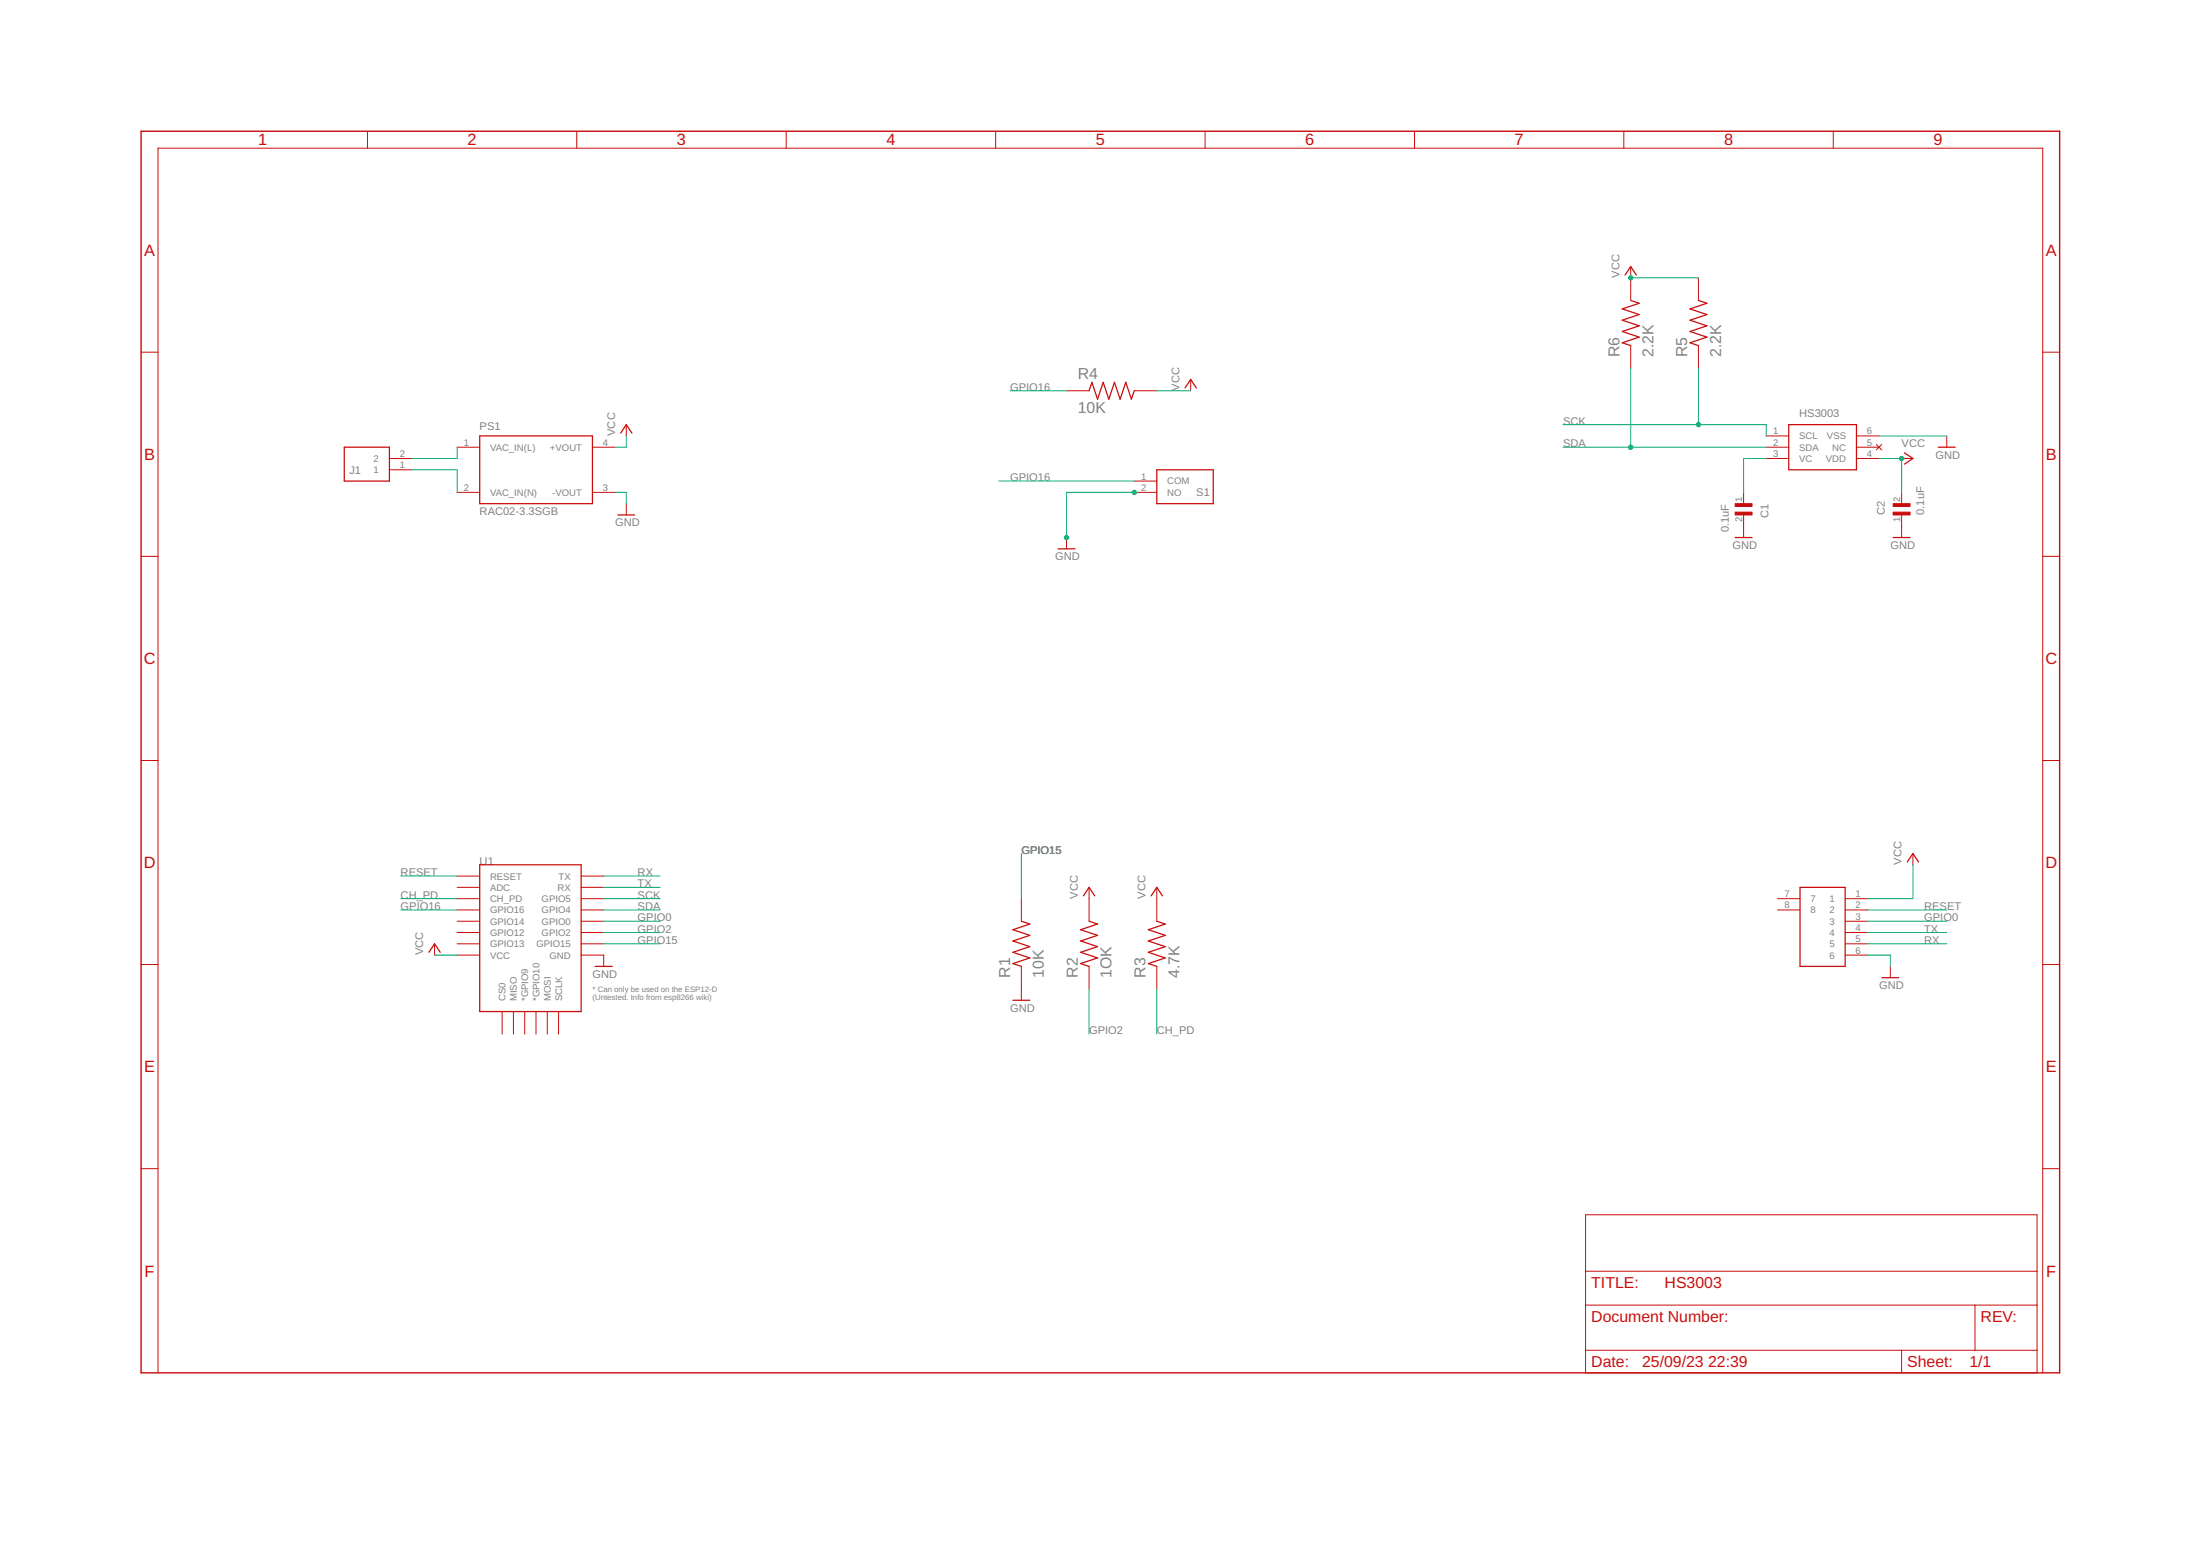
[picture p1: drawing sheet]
<?xml version="1.0" encoding="utf-8"?>
<!DOCTYPE eagle SYSTEM "eagle.dtd">
<eagle version="9.6.2">
<drawing>
<settings>
<setting alwaysvectorfont="no"/>
<setting verticaltext="up"/>
</settings>
<grid distance="0.1" unitdist="inch" unit="inch" style="lines" multiple="1" display="no" altdistance="0.01" altunitdist="inch" altunit="inch"/>
<schematic xreflabel="%F%N/%S.%C%R" xrefpart="/%S.%C%R">
<libraries>
<library name="RAC02-3.3SGB">
<symbols>
<symbol name="RAC02-3.3SGB" library_locally_modified="yes">
<text x="-12.7" y="8.89" size="1.778" layer="95">&gt;NAME</text>
<text x="-12.7" y="-10.16" size="1.778" layer="96">&gt;VALUE</text>
<wire x1="-12.7" y1="7.62" x2="-12.7" y2="-7.62" width="0.254" layer="94"/>
<wire x1="-12.7" y1="-7.62" x2="12.7" y2="-7.62" width="0.254" layer="94"/>
<wire x1="12.7" y1="-7.62" x2="12.7" y2="7.62" width="0.254" layer="94"/>
<wire x1="12.7" y1="7.62" x2="-12.7" y2="7.62" width="0.254" layer="94"/>
<pin name="VAC_IN(L)" x="-17.78" y="5.08" length="middle" direction="in"/>
<pin name="VAC_IN(N)" x="-17.78" y="-5.08" length="middle" direction="in"/>
<pin name="+VOUT" x="17.78" y="5.08" length="middle" direction="out" rot="R180"/>
<pin name="-VOUT" x="17.78" y="-5.08" length="middle" direction="out" rot="R180"/>
</symbol>
</symbols>
<devicesets>
<deviceset name="RAC02-3.3SGB" locally_modified="yes" prefix="PS" library_locally_modified="yes">
<gates>
<gate name="G$1" symbol="RAC02-3.3SGB" x="0" y="0"/>
</gates>
<devices>
<device name="" package="CONV_RAC02-3.3SGB">
<connects>
<connect gate="G$1" pin="+VOUT" pad="4"/>
<connect gate="G$1" pin="-VOUT" pad="3"/>
<connect gate="G$1" pin="VAC_IN(L)" pad="1"/>
<connect gate="G$1" pin="VAC_IN(N)" pad="2"/>
</connects>
<package3dinstances>
<package3dinstance package3d_urn="urn:adsk.eagle:package:29069091/2"/>
</package3dinstances>
<technologies>
<technology name="">
<attribute name="AVAILABILITY" value=""/>
<attribute name="DESCRIPTION" value=" 2W AC/DC-Converter 'POWERLINE' 3kV reg "/>
<attribute name="MF" value="Recom Power"/>
<attribute name="MP" value="RAC02-3.3SGB"/>
<attribute name="PACKAGE" value="DIP-4 Recom Power"/>
<attribute name="PRICE" value="None"/>
</technology>
</technologies>
</device>
</devices>
</deviceset>
</devicesets>
</library>
<library name="TB006-508-02BE">
<symbols>
<symbol name="TB006-508-02BE" library_locally_modified="yes">
<wire x1="5.08" y1="2.54" x2="15.24" y2="2.54" width="0.254" layer="94"/>
<wire x1="15.24" y1="-5.08" x2="15.24" y2="2.54" width="0.254" layer="94"/>
<wire x1="15.24" y1="-5.08" x2="5.08" y2="-5.08" width="0.254" layer="94"/>
<wire x1="5.08" y1="2.54" x2="5.08" y2="-5.08" width="0.254" layer="94"/>
<text x="16.51" y="7.62" size="1.778" layer="95" align="center-left">&gt;NAME</text>
<text x="16.51" y="5.08" size="1.778" layer="96" align="center-left">&gt;VALUE</text>
<pin name="1" x="0" y="0" length="middle"/>
<pin name="2" x="0" y="-2.54" length="middle"/>
</symbol>
</symbols>
<devicesets>
<deviceset name="TB006-508-02BE" locally_modified="yes" prefix="J" library_locally_modified="yes">
<gates>
<gate name="G$1" symbol="TB006-508-02BE" x="0" y="0"/>
</gates>
<devices>
<device name="" package="TB00650802BE">
<connects>
<connect gate="G$1" pin="1" pad="1"/>
<connect gate="G$1" pin="2" pad="2"/>
</connects>
<package3dinstances>
<package3dinstance package3d_urn="urn:adsk.eagle:package:29069112/3"/>
</package3dinstances>
<technologies>
<technology name="">
<attribute name="DESCRIPTION" value="Fixed Terminal Blocks screw type, 5.08 , horizontal, 2 poles, CUI Blue, slotted screw, PCB mount" constant="no"/>
<attribute name="HEIGHT" value="10.4mm" constant="no"/>
<attribute name="MANUFACTURER_NAME" value="CUI Inc." constant="no"/>
<attribute name="MANUFACTURER_PART_NUMBER" value="TB006-508-02BE" constant="no"/>
<attribute name="MOUSER_PART_NUMBER" value="490-TB006-508-02BE" constant="no"/>
<attribute name="MOUSER_PRICE-STOCK" value="https://www.mouser.co.uk/ProductDetail/CUI-Devices/TB006-508-02BE?qs=vLWxofP3U2wEdOVV%2FaT04w%3D%3D" constant="no"/>
</technology>
</technologies>
</device>
</devices>
</deviceset>
</devicesets>
</library>
<library name="PTS636_SP50_SMTR_LFS">
<symbols>
<symbol name="PTS636_SP50_SMTR_LFS">
<wire x1="5.08" y1="2.54" x2="17.78" y2="2.54" width="0.254" layer="94"/>
<wire x1="17.78" y1="-5.08" x2="17.78" y2="2.54" width="0.254" layer="94"/>
<wire x1="17.78" y1="-5.08" x2="5.08" y2="-5.08" width="0.254" layer="94"/>
<wire x1="5.08" y1="2.54" x2="5.08" y2="-5.08" width="0.254" layer="94"/>
<text x="19.05" y="7.62" size="1.778" layer="95" align="center-left">&gt;NAME</text>
<text x="19.05" y="5.08" size="1.778" layer="96" align="center-left">&gt;VALUE</text>
<pin name="COM" x="0" y="0" length="middle"/>
<pin name="NO" x="0" y="-2.54" length="middle"/>
</symbol>
</symbols>
<devicesets>
<deviceset name="PTS636_SP50_SMTR_LFS" prefix="S">
<gates>
<gate name="G$1" symbol="PTS636_SP50_SMTR_LFS" x="0" y="0"/>
</gates>
<devices>
<device name="" package="PTS636SP50SMTRLFS">
<connects>
<connect gate="G$1" pin="COM" pad="1"/>
<connect gate="G$1" pin="NO" pad="2"/>
</connects>
<technologies>
<technology name="">
<attribute name="DESCRIPTION" value="Tactile Switches Tact 50mA 12VDC, 6.0x3.5, 5.0mm H, 320gf, G leads, No ground pin, Black Actuator" constant="no"/>
<attribute name="HEIGHT" value="5.2mm" constant="no"/>
<attribute name="MANUFACTURER_NAME" value="C &amp; K COMPONENTS" constant="no"/>
<attribute name="MANUFACTURER_PART_NUMBER" value="PTS636 SP50 SMTR LFS" constant="no"/>
<attribute name="MOUSER_PART_NUMBER" value="611-PTS636SP50SMTRLF" constant="no"/>
<attribute name="MOUSER_PRICE-STOCK" value="https://www.mouser.co.uk/ProductDetail/CK/PTS636-SP50-SMTR-LFS/?qs=vLWxofP3U2yQrwr1QnrRJw%3D%3D" constant="no"/>
</technology>
</technologies>
</device>
</devices>
</deviceset>
</devicesets>
</library>
<library name="esp8266modules">
<symbols>
<symbol name="ESP12E" library_locally_modified="yes">
<wire x1="-12.7" y1="10.16" x2="-12.7" y2="-22.86" width="0.254" layer="94"/>
<wire x1="-12.7" y1="-22.86" x2="10.16" y2="-22.86" width="0.254" layer="94"/>
<wire x1="10.16" y1="-22.86" x2="10.16" y2="10.16" width="0.254" layer="94"/>
<wire x1="10.16" y1="10.16" x2="-12.7" y2="10.16" width="0.254" layer="94"/>
<pin name="RESET" x="-17.78" y="7.62" visible="pin" length="middle"/>
<pin name="ADC" x="-17.78" y="5.08" visible="pin" length="middle"/>
<pin name="CH_PD" x="-17.78" y="2.54" visible="pin" length="middle"/>
<pin name="GPIO16" x="-17.78" y="0" visible="pin" length="middle"/>
<pin name="GPIO14" x="-17.78" y="-2.54" visible="pin" length="middle"/>
<pin name="GPIO12" x="-17.78" y="-5.08" visible="pin" length="middle"/>
<pin name="GPIO13" x="-17.78" y="-7.62" visible="pin" length="middle"/>
<pin name="VCC" x="-17.78" y="-10.16" visible="pin" length="middle"/>
<pin name="GND" x="15.24" y="-10.16" visible="pin" length="middle" rot="R180"/>
<pin name="GPIO15" x="15.24" y="-7.62" visible="pin" length="middle" rot="R180"/>
<pin name="GPIO2" x="15.24" y="-5.08" visible="pin" length="middle" rot="R180"/>
<pin name="GPIO0" x="15.24" y="-2.54" visible="pin" length="middle" rot="R180"/>
<pin name="GPIO4" x="15.24" y="0" visible="pin" length="middle" rot="R180"/>
<pin name="GPIO5" x="15.24" y="2.54" visible="pin" length="middle" rot="R180"/>
<pin name="RX" x="15.24" y="5.08" visible="pin" length="middle" rot="R180"/>
<pin name="TX" x="15.24" y="7.62" visible="pin" length="middle" rot="R180"/>
<pin name="CS0" x="-7.62" y="-27.94" visible="pin" length="middle" rot="R90"/>
<pin name="MISO" x="-5.08" y="-27.94" visible="pin" length="middle" rot="R90"/>
<pin name="*GPIO9" x="-2.54" y="-27.94" visible="pin" length="middle" rot="R90"/>
<pin name="*GPIO10" x="0" y="-27.94" visible="pin" length="middle" rot="R90"/>
<pin name="MOSI" x="2.54" y="-27.94" visible="pin" length="middle" rot="R90"/>
<pin name="SCLK" x="5.08" y="-27.94" visible="pin" length="middle" rot="R90"/>
<text x="-12.7" y="10.16" size="1.778" layer="95">&gt;Name</text>
<text x="7.62" y="-25.4" size="1.778" layer="96">&gt;Value</text>
<text x="12.7" y="-20.32" size="1.27" layer="97">* Can only be used on the ESP12-D
(Untested. Info from esp8266 wiki)</text>
</symbol>
</symbols>
<devicesets>
<deviceset name="ESP12E" locally_modified="yes" prefix="U" uservalue="yes" library_locally_modified="yes">
<gates>
<gate name="G$1" symbol="ESP12E" x="0" y="0"/>
</gates>
<devices>
<device name="SMD" package="ESP12E-SMD">
<connects>
<connect gate="G$1" pin="*GPIO10" pad="GPIO10"/>
<connect gate="G$1" pin="*GPIO9" pad="GPIO9"/>
<connect gate="G$1" pin="ADC" pad="ADC"/>
<connect gate="G$1" pin="CH_PD" pad="CH_PD"/>
<connect gate="G$1" pin="CS0" pad="CS0"/>
<connect gate="G$1" pin="GND" pad="GND"/>
<connect gate="G$1" pin="GPIO0" pad="GPIO0"/>
<connect gate="G$1" pin="GPIO12" pad="GPIO12"/>
<connect gate="G$1" pin="GPIO13" pad="GPIO13"/>
<connect gate="G$1" pin="GPIO14" pad="GPIO14"/>
<connect gate="G$1" pin="GPIO15" pad="GPIO15"/>
<connect gate="G$1" pin="GPIO16" pad="GPIO16"/>
<connect gate="G$1" pin="GPIO2" pad="GPIO2"/>
<connect gate="G$1" pin="GPIO4" pad="GPIO4"/>
<connect gate="G$1" pin="GPIO5" pad="GPIO5"/>
<connect gate="G$1" pin="MISO" pad="MISO"/>
<connect gate="G$1" pin="MOSI" pad="MOSI"/>
<connect gate="G$1" pin="RESET" pad="RESET"/>
<connect gate="G$1" pin="RX" pad="RXD0"/>
<connect gate="G$1" pin="SCLK" pad="SCLK"/>
<connect gate="G$1" pin="TX" pad="TXD0"/>
<connect gate="G$1" pin="VCC" pad="VCC"/>
</connects>
<package3dinstances>
<package3dinstance package3d_urn="urn:adsk.eagle:package:29069041/3"/>
</package3dinstances>
<technologies>
<technology name=""/>
</technologies>
</device>
</devices>
</deviceset>
</devicesets>
</library>
<library name="supply1">
<symbols>
<symbol name="VCC">
<wire x1="1.27" y1="-1.905" x2="0" y2="0" width="0.254" layer="94"/>
<wire x1="0" y1="0" x2="-1.27" y2="-1.905" width="0.254" layer="94"/>
<text x="-2.54" y="-2.54" size="1.778" layer="96" rot="R90">&gt;VALUE</text>
<pin name="VCC" x="0" y="-2.54" visible="off" length="short" direction="sup" rot="R90"/>
</symbol>
<symbol name="GND">
<wire x1="-1.905" y1="0" x2="1.905" y2="0" width="0.254" layer="94"/>
<text x="-2.54" y="-2.54" size="1.778" layer="96">&gt;VALUE</text>
<pin name="GND" x="0" y="2.54" visible="off" length="short" direction="sup" rot="R270"/>
</symbol>
</symbols>
<devicesets>
<deviceset name="VCC" prefix="P+">
<gates>
<gate name="VCC" symbol="VCC" x="0" y="0"/>
</gates>
<devices>
<device name="">
<technologies>
<technology name=""/>
</technologies>
</device>
</devices>
</deviceset>
<deviceset name="GND" prefix="GND">
<gates>
<gate name="1" symbol="GND" x="0" y="0"/>
</gates>
<devices>
<device name="">
<technologies>
<technology name=""/>
</technologies>
</device>
</devices>
</deviceset>
</devicesets>
</library>
<library name="frames">
<symbols>
<symbol name="FRAME_B_L">
<frame x1="0" y1="0" x2="431.8" y2="279.4" columns="9" rows="6" layer="94" border-bottom="no"/>
</symbol>
<symbol name="DOCFIELD">
<wire x1="0" y1="0" x2="71.12" y2="0" width="0.1016" layer="94"/>
<wire x1="101.6" y1="15.24" x2="87.63" y2="15.24" width="0.1016" layer="94"/>
<wire x1="0" y1="0" x2="0" y2="5.08" width="0.1016" layer="94"/>
<wire x1="0" y1="5.08" x2="71.12" y2="5.08" width="0.1016" layer="94"/>
<wire x1="0" y1="5.08" x2="0" y2="15.24" width="0.1016" layer="94"/>
<wire x1="101.6" y1="15.24" x2="101.6" y2="5.08" width="0.1016" layer="94"/>
<wire x1="71.12" y1="5.08" x2="71.12" y2="0" width="0.1016" layer="94"/>
<wire x1="71.12" y1="5.08" x2="87.63" y2="5.08" width="0.1016" layer="94"/>
<wire x1="71.12" y1="0" x2="101.6" y2="0" width="0.1016" layer="94"/>
<wire x1="87.63" y1="15.24" x2="87.63" y2="5.08" width="0.1016" layer="94"/>
<wire x1="87.63" y1="15.24" x2="0" y2="15.24" width="0.1016" layer="94"/>
<wire x1="87.63" y1="5.08" x2="101.6" y2="5.08" width="0.1016" layer="94"/>
<wire x1="101.6" y1="5.08" x2="101.6" y2="0" width="0.1016" layer="94"/>
<wire x1="0" y1="15.24" x2="0" y2="22.86" width="0.1016" layer="94"/>
<wire x1="101.6" y1="35.56" x2="0" y2="35.56" width="0.1016" layer="94"/>
<wire x1="101.6" y1="35.56" x2="101.6" y2="22.86" width="0.1016" layer="94"/>
<wire x1="0" y1="22.86" x2="101.6" y2="22.86" width="0.1016" layer="94"/>
<wire x1="0" y1="22.86" x2="0" y2="35.56" width="0.1016" layer="94"/>
<wire x1="101.6" y1="22.86" x2="101.6" y2="15.24" width="0.1016" layer="94"/>
<text x="1.27" y="1.27" size="2.54" layer="94">Date:</text>
<text x="12.7" y="1.27" size="2.54" layer="94">&gt;LAST_DATE_TIME</text>
<text x="72.39" y="1.27" size="2.54" layer="94">Sheet:</text>
<text x="86.36" y="1.27" size="2.54" layer="94">&gt;SHEET</text>
<text x="88.9" y="11.43" size="2.54" layer="94">REV:</text>
<text x="1.27" y="19.05" size="2.54" layer="94">TITLE:</text>
<text x="1.27" y="11.43" size="2.54" layer="94">Document Number:</text>
<text x="17.78" y="19.05" size="2.54" layer="94">&gt;DRAWING_NAME</text>
</symbol>
</symbols>
<devicesets>
<deviceset name="FRAME_B_L" prefix="FRAME" uservalue="yes">
<gates>
<gate name="G$1" symbol="FRAME_B_L" x="0" y="0" addlevel="always"/>
<gate name="G$2" symbol="DOCFIELD" x="325.12" y="0" addlevel="always"/>
</gates>
<devices>
<device name="">
<technologies>
<technology name=""/>
</technologies>
</device>
</devices>
</deviceset>
</devicesets>
</library>
<library name="RC0805FR-07330RL">
<symbols>
<symbol name="RC0805FR-07330RL" library_locally_modified="yes">
<wire x1="-5.08" y1="0" x2="-4.445" y2="1.905" width="0.254" layer="94"/>
<wire x1="-4.445" y1="1.905" x2="-3.175" y2="-1.905" width="0.254" layer="94"/>
<wire x1="-3.175" y1="-1.905" x2="-1.905" y2="1.905" width="0.254" layer="94"/>
<wire x1="-1.905" y1="1.905" x2="-0.635" y2="-1.905" width="0.254" layer="94"/>
<wire x1="-0.635" y1="-1.905" x2="0.635" y2="1.905" width="0.254" layer="94"/>
<wire x1="0.635" y1="1.905" x2="1.905" y2="-1.905" width="0.254" layer="94"/>
<wire x1="1.905" y1="-1.905" x2="3.175" y2="1.905" width="0.254" layer="94"/>
<wire x1="3.175" y1="1.905" x2="4.445" y2="-1.905" width="0.254" layer="94"/>
<wire x1="4.445" y1="-1.905" x2="5.08" y2="0" width="0.254" layer="94"/>
<text x="-7.624440625" y="2.54148125" size="2.54148125" layer="95">&gt;NAME</text>
<text x="-7.62996875" y="-5.086640625" size="2.54331875" layer="96">&gt;VALUE</text>
<pin name="1" x="-10.16" y="0" visible="off" length="middle" direction="pas"/>
<pin name="2" x="10.16" y="0" visible="off" length="middle" direction="pas" rot="R180"/>
</symbol>
</symbols>
<devicesets>
<deviceset name="RC0805FR-07330RL" locally_modified="yes" prefix="R" library_locally_modified="yes">
<gates>
<gate name="G$1" symbol="RC0805FR-07330RL" x="0" y="0"/>
</gates>
<devices>
<device name="" package="RESC2012X60N">
<connects>
<connect gate="G$1" pin="1" pad="1"/>
<connect gate="G$1" pin="2" pad="2"/>
</connects>
<package3dinstances>
<package3dinstance package3d_urn="urn:adsk.eagle:package:37164874/2"/>
</package3dinstances>
<technologies>
<technology name="">
<attribute name="AVAILABILITY" value="In Stock"/>
<attribute name="DESCRIPTION" value=" 330 Ohms ±1% 0.125W, 1/8W Chip Resistor 0805 (2012 Metric) Moisture Resistant Thick Film "/>
<attribute name="MF" value="Yageo"/>
<attribute name="MP" value="RC0805FR-07330RL"/>
<attribute name="PACKAGE" value="2012 Rohm Semiconductor"/>
<attribute name="PRICE" value="None"/>
<attribute name="PURCHASE-URL" value="https://pricing.snapeda.com/search/part/RC0805FR-07330RL/?ref=eda"/>
</technology>
</technologies>
</device>
</devices>
</deviceset>
</devicesets>
</library>
<library name="0805YC103J4T2A">
<symbols>
<symbol name="0805YC103J4T2A" library_locally_modified="yes">
<text x="0" y="3.81093125" size="1.77843125" layer="95">&gt;NAME</text>
<text x="0" y="-5.08848125" size="1.78096875" layer="96">&gt;VALUE</text>
<rectangle x1="0" y1="-1.906859375" x2="0.635" y2="1.905" layer="94"/>
<rectangle x1="1.90685" y1="-1.90685" x2="2.54" y2="1.905" layer="94"/>
<pin name="2" x="5.08" y="0" visible="pad" length="short" direction="pas" rot="R180"/>
<pin name="1" x="-2.54" y="0" visible="pad" length="short" direction="pas"/>
</symbol>
</symbols>
<devicesets>
<deviceset name="0805YC103J4T2A" locally_modified="yes" prefix="C" library_locally_modified="yes">
<gates>
<gate name="G$1" symbol="0805YC103J4T2A" x="0" y="0"/>
</gates>
<devices>
<device name="" package="CAPC2012X94N">
<connects>
<connect gate="G$1" pin="1" pad="1"/>
<connect gate="G$1" pin="2" pad="2"/>
</connects>
<package3dinstances>
<package3dinstance package3d_urn="urn:adsk.eagle:package:37164967/2"/>
</package3dinstances>
<technologies>
<technology name="">
<attribute name="AVAILABILITY" value="In Stock"/>
<attribute name="DESCRIPTION" value=" 10000 pF ±5% 16V Ceramic Capacitor X7R 0805 (2012 Metric) "/>
<attribute name="MF" value="AVX"/>
<attribute name="MP" value="0805YC103J4T2A"/>
<attribute name="PACKAGE" value="2012 AVX"/>
<attribute name="PRICE" value="None"/>
<attribute name="PURCHASE-URL" value="https://pricing.snapeda.com/search/part/0805YC103J4T2A/?ref=eda"/>
</technology>
</technologies>
</device>
</devices>
</deviceset>
</devicesets>
</library>
<library name="52852-0670">
<symbols>
<symbol name="52852-0670">
<wire x1="5.08" y1="2.54" x2="15.24" y2="2.54" width="0.254" layer="94"/>
<wire x1="15.24" y1="-15.24" x2="15.24" y2="2.54" width="0.254" layer="94"/>
<wire x1="15.24" y1="-15.24" x2="5.08" y2="-15.24" width="0.254" layer="94"/>
<wire x1="5.08" y1="2.54" x2="5.08" y2="-15.24" width="0.254" layer="94"/>
<text x="16.51" y="7.62" size="1.778" layer="95" align="center-left">&gt;NAME</text>
<text x="16.51" y="5.08" size="1.778" layer="96" align="center-left">&gt;VALUE</text>
<pin name="1" x="20.32" y="0" length="middle" rot="R180"/>
<pin name="2" x="20.32" y="-2.54" length="middle" rot="R180"/>
<pin name="3" x="20.32" y="-5.08" length="middle" rot="R180"/>
<pin name="4" x="20.32" y="-7.62" length="middle" rot="R180"/>
<pin name="5" x="20.32" y="-10.16" length="middle" rot="R180"/>
<pin name="6" x="20.32" y="-12.7" length="middle" rot="R180"/>
<pin name="7" x="0" y="0" length="middle"/>
<pin name="8" x="0" y="-2.54" length="middle"/>
</symbol>
</symbols>
<devicesets>
<deviceset name="52852-0670" prefix="J">
<gates>
<gate name="G$1" symbol="52852-0670" x="0" y="0"/>
</gates>
<devices>
<device name="" package="528520670">
<connects>
<connect gate="G$1" pin="1" pad="1"/>
<connect gate="G$1" pin="2" pad="2"/>
<connect gate="G$1" pin="3" pad="3"/>
<connect gate="G$1" pin="4" pad="4"/>
<connect gate="G$1" pin="5" pad="5"/>
<connect gate="G$1" pin="6" pad="6"/>
<connect gate="G$1" pin="7" pad="7"/>
<connect gate="G$1" pin="8" pad="8"/>
</connects>
<package3dinstances>
<package3dinstance package3d_urn="urn:adsk.eagle:package:39834977/2"/>
</package3dinstances>
<technologies>
<technology name="">
<attribute name="DESCRIPTION" value="FFC &amp; FPC Connectors 1.0 FFC Non ZIF SMT HsgAssy6CktEmbsTpPkg" constant="no"/>
<attribute name="HEIGHT" value="3mm" constant="no"/>
<attribute name="MANUFACTURER_NAME" value="Molex" constant="no"/>
<attribute name="MANUFACTURER_PART_NUMBER" value="52852-0670" constant="no"/>
<attribute name="MOUSER_PART_NUMBER" value="538-52852-0670" constant="no"/>
<attribute name="MOUSER_PRICE-STOCK" value="https://www.mouser.co.uk/ProductDetail/Molex/52852-0670?qs=%252BdbFUiYBkDZQc5IPgvIwgQ%3D%3D" constant="no"/>
</technology>
</technologies>
</device>
</devices>
</deviceset>
</devicesets>
</library>
<library name="HS3003">
<symbols>
<symbol name="HS3003">
<wire x1="5.08" y1="2.54" x2="20.32" y2="2.54" width="0.254" layer="94"/>
<wire x1="20.32" y1="-7.62" x2="20.32" y2="2.54" width="0.254" layer="94"/>
<wire x1="20.32" y1="-7.62" x2="5.08" y2="-7.62" width="0.254" layer="94"/>
<wire x1="5.08" y1="2.54" x2="5.08" y2="-7.62" width="0.254" layer="94"/>
<text x="21.59" y="7.62" size="1.778" layer="95" align="center-left">&gt;NAME</text>
<text x="21.59" y="5.08" size="1.778" layer="96" align="center-left">&gt;VALUE</text>
<pin name="SCL" x="25.4" y="-5.08" length="middle" rot="R180"/>
<pin name="SDA" x="25.4" y="-2.54" length="middle" rot="R180"/>
<pin name="VC" x="25.4" y="0" length="middle" rot="R180"/>
<pin name="VDD" x="0" y="0" length="middle"/>
<pin name="NC" x="0" y="-2.54" length="middle" direction="nc"/>
<pin name="VSS" x="0" y="-5.08" length="middle"/>
</symbol>
</symbols>
<devicesets>
<deviceset name="HS3003" prefix="IC">
<gates>
<gate name="G$1" symbol="HS3003" x="0" y="0"/>
</gates>
<devices>
<device name="" package="HS3004">
<connects>
<connect gate="G$1" pin="NC" pad="5"/>
<connect gate="G$1" pin="SCL" pad="1"/>
<connect gate="G$1" pin="SDA" pad="2"/>
<connect gate="G$1" pin="VC" pad="3"/>
<connect gate="G$1" pin="VDD" pad="4"/>
<connect gate="G$1" pin="VSS" pad="6"/>
</connects>
<package3dinstances>
<package3dinstance package3d_urn="urn:adsk.eagle:package:41704217/2"/>
</package3dinstances>
<technologies>
<technology name="">
<attribute name="DESCRIPTION" value="The HS3003 is a highly-accurate, fully-calibrated relative humidity and temperature sensor. The high accuracy, fast measurement response time, and long-term stability, along with the small package size, makes the HS3003 ideal for a wide number of applications from portable to harsh environments.An integrated calibration and temperature compensation logic provides fully corrected RH and T values via a standard ICoutput. The measured data is internally corrected and compensated for accurate operation over a" constant="no"/>
<attribute name="HEIGHT" value="0.9mm" constant="no"/>
<attribute name="MANUFACTURER_NAME" value="Renesas Electronics" constant="no"/>
<attribute name="MANUFACTURER_PART_NUMBER" value="HS3003" constant="no"/>
<attribute name="MOUSER_PART_NUMBER" value="972-HS3003" constant="no"/>
<attribute name="MOUSER_PRICE-STOCK" value="https://www.mouser.co.uk/ProductDetail/Renesas-Electronics/HS3003?qs=1mbolxNpo8dE0wHdd8IyGw%3D%3D" constant="no"/>
</technology>
</technologies>
</device>
</devices>
</deviceset>
</devicesets>
</library>
</libraries>
<attributes>
</attributes>
<variantdefs>
</variantdefs>
<classes>
<class number="0" name="default" width="0" drill="0">
</class>
</classes>
<parts>
<part name="PS1" library="RAC02-3.3SGB" deviceset="RAC02-3.3SGB" device="" package3d_urn="urn:adsk.eagle:package:29069091/2"/>
<part name="J1" library="TB006-508-02BE" deviceset="TB006-508-02BE" device="" package3d_urn="urn:adsk.eagle:package:29069112/3"/>
<part name="S1" library="PTS636_SP50_SMTR_LFS" deviceset="PTS636_SP50_SMTR_LFS" device=""/>
<part name="U1" library="esp8266modules" deviceset="ESP12E" device="SMD" package3d_urn="urn:adsk.eagle:package:29069041/3"/>
<part name="P+1" library="supply1" deviceset="VCC" device=""/>
<part name="GND1" library="supply1" deviceset="GND" device=""/>
<part name="GND3" library="supply1" deviceset="GND" device=""/>
<part name="FRAME1" library="frames" deviceset="FRAME_B_L" device=""/>
<part name="R1" library="RC0805FR-07330RL" deviceset="RC0805FR-07330RL" device="" package3d_urn="urn:adsk.eagle:package:37164874/2" value="10K"/>
<part name="R2" library="RC0805FR-07330RL" deviceset="RC0805FR-07330RL" device="" package3d_urn="urn:adsk.eagle:package:37164874/2" value="1OK"/>
<part name="R3" library="RC0805FR-07330RL" deviceset="RC0805FR-07330RL" device="" package3d_urn="urn:adsk.eagle:package:37164874/2" value="4.7K"/>
<part name="GND2" library="supply1" deviceset="GND" device=""/>
<part name="P+2" library="supply1" deviceset="VCC" device=""/>
<part name="GND4" library="supply1" deviceset="GND" device=""/>
<part name="P+3" library="supply1" deviceset="VCC" device=""/>
<part name="P+4" library="supply1" deviceset="VCC" device=""/>
<part name="C1" library="0805YC103J4T2A" deviceset="0805YC103J4T2A" device="" package3d_urn="urn:adsk.eagle:package:37164967/2" value="0.1uF"/>
<part name="GND6" library="supply1" deviceset="GND" device=""/>
<part name="R4" library="RC0805FR-07330RL" deviceset="RC0805FR-07330RL" device="" package3d_urn="urn:adsk.eagle:package:37164874/2" value="10K"/>
<part name="R5" library="RC0805FR-07330RL" deviceset="RC0805FR-07330RL" device="" package3d_urn="urn:adsk.eagle:package:37164874/2" value="2.2K"/>
<part name="R6" library="RC0805FR-07330RL" deviceset="RC0805FR-07330RL" device="" package3d_urn="urn:adsk.eagle:package:37164874/2" value="2.2K"/>
<part name="P+7" library="supply1" deviceset="VCC" device=""/>
<part name="P+9" library="supply1" deviceset="VCC" device=""/>
<part name="J2" library="52852-0670" deviceset="52852-0670" device="" package3d_urn="urn:adsk.eagle:package:39834977/2"/>
<part name="GND8" library="supply1" deviceset="GND" device=""/>
<part name="P+10" library="supply1" deviceset="VCC" device=""/>
<part name="IC1" library="HS3003" deviceset="HS3003" device="" package3d_urn="urn:adsk.eagle:package:41704217/2"/>
<part name="GND5" library="supply1" deviceset="GND" device=""/>
<part name="C2" library="0805YC103J4T2A" deviceset="0805YC103J4T2A" device="" package3d_urn="urn:adsk.eagle:package:37164967/2" value="0.1uF"/>
<part name="GND7" library="supply1" deviceset="GND" device=""/>
<part name="P+5" library="supply1" deviceset="VCC" device=""/>
</parts>
<sheets>
<sheet>
<plain>
</plain>
<instances>
<instance part="PS1" gate="G$1" x="-101.6" y="152.4" smashed="yes">
<attribute name="NAME" x="-114.3" y="161.29" size="1.778" layer="95"/>
<attribute name="VALUE" x="-114.3" y="142.24" size="1.778" layer="96"/>
</instance>
<instance part="J1" gate="G$1" x="-129.54" y="152.4" smashed="yes" rot="R180">
<attribute name="NAME" x="-140.97" y="152.4" size="1.778" layer="95" rot="R180" align="center-left"/>
</instance>
<instance part="S1" gate="G$1" x="33.02" y="149.86" smashed="yes">
<attribute name="NAME" x="46.99" y="147.32" size="1.778" layer="95" align="center-left"/>
</instance>
<instance part="U1" gate="G$1" x="-101.6" y="53.34" smashed="yes">
<attribute name="NAME" x="-114.3" y="63.5" size="1.778" layer="95"/>
<attribute name="VALUE" x="-93.98" y="27.94" size="1.778" layer="96"/>
</instance>
<instance part="P+1" gate="VCC" x="-81.28" y="162.56" smashed="yes">
<attribute name="VALUE" x="-83.82" y="160.02" size="1.778" layer="96" rot="R90"/>
</instance>
<instance part="GND1" gate="1" x="-81.28" y="142.24" smashed="yes">
<attribute name="VALUE" x="-83.82" y="139.7" size="1.778" layer="96"/>
</instance>
<instance part="GND3" gate="1" x="17.78" y="134.62" smashed="yes">
<attribute name="VALUE" x="15.24" y="132.08" size="1.778" layer="96"/>
</instance>
<instance part="FRAME1" gate="G$1" x="-190.5" y="-50.8" smashed="yes"/>
<instance part="FRAME1" gate="G$2" x="134.62" y="-50.8" smashed="yes">
<attribute name="LAST_DATE_TIME" x="147.32" y="-49.53" size="2.54" layer="94"/>
<attribute name="SHEET" x="220.98" y="-49.53" size="2.54" layer="94"/>
<attribute name="DRAWING_NAME" x="152.4" y="-31.75" size="2.54" layer="94"/>
</instance>
<instance part="R1" gate="G$1" x="7.62" y="45.72" smashed="yes" rot="R90">
<attribute name="NAME" x="5.07851875" y="38.095559375" size="2.54148125" layer="95" rot="R90"/>
<attribute name="VALUE" x="12.706640625" y="38.09003125" size="2.54331875" layer="96" rot="R90"/>
</instance>
<instance part="R2" gate="G$1" x="22.86" y="45.72" smashed="yes" rot="R90">
<attribute name="NAME" x="20.31851875" y="38.095559375" size="2.54148125" layer="95" rot="R90"/>
<attribute name="VALUE" x="27.946640625" y="38.09003125" size="2.54331875" layer="96" rot="R90"/>
</instance>
<instance part="R3" gate="G$1" x="38.1" y="45.72" smashed="yes" rot="R90">
<attribute name="NAME" x="35.55851875" y="38.095559375" size="2.54148125" layer="95" rot="R90"/>
<attribute name="VALUE" x="43.186640625" y="38.09003125" size="2.54331875" layer="96" rot="R90"/>
</instance>
<instance part="GND2" gate="1" x="-86.36" y="40.64" smashed="yes">
<attribute name="VALUE" x="-88.9" y="38.1" size="1.778" layer="96"/>
</instance>
<instance part="P+2" gate="VCC" x="-124.46" y="45.72" smashed="yes">
<attribute name="VALUE" x="-127" y="43.18" size="1.778" layer="96" rot="R90"/>
</instance>
<instance part="GND4" gate="1" x="7.62" y="33.02" smashed="yes">
<attribute name="VALUE" x="5.08" y="30.48" size="1.778" layer="96"/>
</instance>
<instance part="P+3" gate="VCC" x="22.86" y="58.42" smashed="yes">
<attribute name="VALUE" x="20.32" y="55.88" size="1.778" layer="96" rot="R90"/>
</instance>
<instance part="P+4" gate="VCC" x="38.1" y="58.42" smashed="yes">
<attribute name="VALUE" x="35.56" y="55.88" size="1.778" layer="96" rot="R90"/>
</instance>
<instance part="C1" gate="G$1" x="170.18" y="144.78" smashed="yes" rot="R270">
<attribute name="NAME" x="173.99093125" y="144.78" size="1.77843125" layer="95" rot="R270"/>
<attribute name="VALUE" x="165.09151875" y="144.78" size="1.78096875" layer="96" rot="R270"/>
</instance>
<instance part="GND6" gate="1" x="215.9" y="157.48" smashed="yes">
<attribute name="VALUE" x="213.36" y="154.94" size="1.778" layer="96"/>
</instance>
<instance part="R4" gate="G$1" x="27.94" y="170.18" smashed="yes">
<attribute name="NAME" x="20.315559375" y="172.72148125" size="2.54148125" layer="95"/>
<attribute name="VALUE" x="20.31003125" y="165.093359375" size="2.54331875" layer="96"/>
</instance>
<instance part="R5" gate="G$1" x="160.02" y="185.42" smashed="yes" rot="R90">
<attribute name="NAME" x="157.47851875" y="177.795559375" size="2.54148125" layer="95" rot="R90"/>
<attribute name="VALUE" x="165.106640625" y="177.79003125" size="2.54331875" layer="96" rot="R90"/>
</instance>
<instance part="R6" gate="G$1" x="144.78" y="185.42" smashed="yes" rot="R90">
<attribute name="NAME" x="142.23851875" y="177.795559375" size="2.54148125" layer="95" rot="R90"/>
<attribute name="VALUE" x="149.866640625" y="177.79003125" size="2.54331875" layer="96" rot="R90"/>
</instance>
<instance part="P+7" gate="VCC" x="144.78" y="198.12" smashed="yes">
<attribute name="VALUE" x="142.24" y="195.58" size="1.778" layer="96" rot="R90"/>
</instance>
<instance part="P+9" gate="VCC" x="45.72" y="172.72" smashed="yes">
<attribute name="VALUE" x="43.18" y="170.18" size="1.778" layer="96" rot="R90"/>
</instance>
<instance part="J2" gate="G$1" x="177.8" y="55.88" smashed="yes"/>
<instance part="GND8" gate="1" x="203.2" y="38.1" smashed="yes">
<attribute name="VALUE" x="200.66" y="35.56" size="1.778" layer="96"/>
</instance>
<instance part="P+10" gate="VCC" x="208.28" y="66.04" smashed="yes">
<attribute name="VALUE" x="205.74" y="63.5" size="1.778" layer="96" rot="R90"/>
</instance>
<instance part="IC1" gate="G$1" x="200.66" y="154.94" smashed="yes" rot="R180">
<attribute name="VALUE" x="191.77" y="165.1" size="1.778" layer="96" rot="R180" align="center-left"/>
</instance>
<instance part="GND5" gate="1" x="170.18" y="137.16" smashed="yes">
<attribute name="VALUE" x="167.64" y="134.62" size="1.778" layer="96"/>
</instance>
<instance part="C2" gate="G$1" x="205.74" y="142.24" smashed="yes" rot="R90">
<attribute name="NAME" x="201.92906875" y="142.24" size="1.77843125" layer="95" rot="R90"/>
<attribute name="VALUE" x="210.82848125" y="142.24" size="1.78096875" layer="96" rot="R90"/>
</instance>
<instance part="GND7" gate="1" x="205.74" y="137.16" smashed="yes">
<attribute name="VALUE" x="203.2" y="134.62" size="1.778" layer="96"/>
</instance>
<instance part="P+5" gate="VCC" x="208.28" y="154.94" smashed="yes" rot="R270">
<attribute name="VALUE" x="205.74" y="157.48" size="1.778" layer="96"/>
</instance>
</instances>
<busses>
</busses>
<nets>
<net name="N$1" class="0">
<segment>
<pinref part="PS1" gate="G$1" pin="VAC_IN(L)"/>
<wire x1="-119.38" y1="154.94" x2="-119.38" y2="157.48" width="0.1524" layer="91"/>
<pinref part="J1" gate="G$1" pin="2"/>
<wire x1="-129.54" y1="154.94" x2="-119.38" y2="154.94" width="0.1524" layer="91"/>
</segment>
</net>
<net name="N$2" class="0">
<segment>
<pinref part="J1" gate="G$1" pin="1"/>
<pinref part="PS1" gate="G$1" pin="VAC_IN(N)"/>
<wire x1="-129.54" y1="152.4" x2="-119.38" y2="152.4" width="0.1524" layer="91"/>
<wire x1="-119.38" y1="152.4" x2="-119.38" y2="147.32" width="0.1524" layer="91"/>
</segment>
</net>
<net name="VCC" class="0">
<segment>
<pinref part="P+1" gate="VCC" pin="VCC"/>
<wire x1="-81.28" y1="157.48" x2="-81.28" y2="160.02" width="0.1524" layer="91"/>
<pinref part="PS1" gate="G$1" pin="+VOUT"/>
<wire x1="-83.82" y1="157.48" x2="-81.28" y2="157.48" width="0.1524" layer="91"/>
</segment>
<segment>
<pinref part="U1" gate="G$1" pin="VCC"/>
<pinref part="P+2" gate="VCC" pin="VCC"/>
<wire x1="-119.38" y1="43.18" x2="-124.46" y2="43.18" width="0.1524" layer="91"/>
</segment>
<segment>
<pinref part="R2" gate="G$1" pin="2"/>
<pinref part="P+3" gate="VCC" pin="VCC"/>
</segment>
<segment>
<pinref part="R3" gate="G$1" pin="2"/>
<pinref part="P+4" gate="VCC" pin="VCC"/>
</segment>
<segment>
<pinref part="R6" gate="G$1" pin="2"/>
<pinref part="P+7" gate="VCC" pin="VCC"/>
<pinref part="R5" gate="G$1" pin="2"/>
<wire x1="160.02" y1="195.58" x2="144.78" y2="195.58" width="0.1524" layer="91"/>
<junction x="144.78" y="195.58"/>
</segment>
<segment>
<pinref part="R4" gate="G$1" pin="2"/>
<wire x1="38.1" y1="170.18" x2="45.72" y2="170.18" width="0.1524" layer="91"/>
<pinref part="P+9" gate="VCC" pin="VCC"/>
</segment>
<segment>
<pinref part="J2" gate="G$1" pin="1"/>
<wire x1="198.12" y1="55.88" x2="208.28" y2="55.88" width="0.1524" layer="91"/>
<wire x1="208.28" y1="55.88" x2="208.28" y2="63.5" width="0.1524" layer="91"/>
<pinref part="P+10" gate="VCC" pin="VCC"/>
</segment>
<segment>
<pinref part="IC1" gate="G$1" pin="VDD"/>
<wire x1="200.66" y1="154.94" x2="205.74" y2="154.94" width="0.1524" layer="91"/>
<pinref part="C2" gate="G$1" pin="2"/>
<wire x1="205.74" y1="154.94" x2="205.74" y2="147.32" width="0.1524" layer="91"/>
<pinref part="P+5" gate="VCC" pin="VCC"/>
<junction x="205.74" y="154.94"/>
</segment>
</net>
<net name="GND" class="0">
<segment>
<pinref part="PS1" gate="G$1" pin="-VOUT"/>
<pinref part="GND1" gate="1" pin="GND"/>
<wire x1="-83.82" y1="147.32" x2="-81.28" y2="147.32" width="0.1524" layer="91"/>
<wire x1="-81.28" y1="147.32" x2="-81.28" y2="144.78" width="0.1524" layer="91"/>
</segment>
<segment>
<pinref part="GND3" gate="1" pin="GND"/>
<pinref part="S1" gate="G$1" pin="NO"/>
<wire x1="17.78" y1="137.16" x2="17.78" y2="147.32" width="0.1524" layer="91"/>
<wire x1="17.78" y1="147.32" x2="33.02" y2="147.32" width="0.1524" layer="91"/>
<junction x="17.78" y="137.16"/>
<junction x="33.02" y="147.32"/>
</segment>
<segment>
<pinref part="U1" gate="G$1" pin="GND"/>
<pinref part="GND2" gate="1" pin="GND"/>
</segment>
<segment>
<pinref part="R1" gate="G$1" pin="1"/>
<pinref part="GND4" gate="1" pin="GND"/>
</segment>
<segment>
<pinref part="J2" gate="G$1" pin="6"/>
<wire x1="198.12" y1="43.18" x2="203.2" y2="43.18" width="0.1524" layer="91"/>
<wire x1="203.2" y1="43.18" x2="203.2" y2="40.64" width="0.1524" layer="91"/>
<pinref part="GND8" gate="1" pin="GND"/>
</segment>
<segment>
<pinref part="IC1" gate="G$1" pin="VSS"/>
<pinref part="GND6" gate="1" pin="GND"/>
<wire x1="200.66" y1="160.02" x2="215.9" y2="160.02" width="0.1524" layer="91"/>
</segment>
<segment>
<pinref part="C1" gate="G$1" pin="2"/>
<pinref part="GND5" gate="1" pin="GND"/>
</segment>
<segment>
<pinref part="C2" gate="G$1" pin="1"/>
<pinref part="GND7" gate="1" pin="GND"/>
</segment>
</net>
<net name="RX" class="0">
<segment>
<pinref part="U1" gate="G$1" pin="TX"/>
<wire x1="-86.36" y1="60.96" x2="-73.66" y2="60.96" width="0.1524" layer="91"/>
<label x="-78.74" y="60.96" size="1.778" layer="95"/>
</segment>
<segment>
<pinref part="J2" gate="G$1" pin="5"/>
<wire x1="198.12" y1="45.72" x2="215.9" y2="45.72" width="0.1524" layer="91"/>
<label x="210.82" y="45.72" size="1.778" layer="95"/>
</segment>
</net>
<net name="GPIO2" class="0">
<segment>
<pinref part="U1" gate="G$1" pin="GPIO2"/>
<wire x1="-86.36" y1="48.26" x2="-73.66" y2="48.26" width="0.1524" layer="91"/>
<label x="-78.74" y="48.26" size="1.778" layer="95"/>
</segment>
<segment>
<pinref part="R2" gate="G$1" pin="1"/>
<wire x1="22.86" y1="35.56" x2="22.86" y2="25.4" width="0.1524" layer="91"/>
<label x="22.86" y="25.4" size="1.778" layer="95"/>
</segment>
</net>
<net name="GPIO15" class="0">
<segment>
<pinref part="U1" gate="G$1" pin="GPIO15"/>
<wire x1="-86.36" y1="45.72" x2="-73.66" y2="45.72" width="0.1524" layer="91"/>
<label x="-78.74" y="45.72" size="1.778" layer="95"/>
</segment>
<segment>
<pinref part="R1" gate="G$1" pin="2"/>
<wire x1="7.62" y1="55.88" x2="7.62" y2="66.04" width="0.1524" layer="91"/>
<label x="7.62" y="66.04" size="1.778" layer="95"/>
<label x="7.62" y="66.04" size="1.778" layer="95"/>
<label x="7.62" y="66.04" size="1.778" layer="95"/>
</segment>
</net>
<net name="CH_PD" class="0">
<segment>
<pinref part="U1" gate="G$1" pin="CH_PD"/>
<wire x1="-119.38" y1="55.88" x2="-132.08" y2="55.88" width="0.1524" layer="91"/>
<label x="-132.08" y="55.88" size="1.778" layer="95"/>
</segment>
<segment>
<pinref part="R3" gate="G$1" pin="1"/>
<wire x1="38.1" y1="35.56" x2="38.1" y2="25.4" width="0.1524" layer="91"/>
<label x="38.1" y="25.4" size="1.778" layer="95"/>
</segment>
</net>
<net name="RESET" class="0">
<segment>
<pinref part="U1" gate="G$1" pin="RESET"/>
<wire x1="-119.38" y1="60.96" x2="-132.08" y2="60.96" width="0.1524" layer="91"/>
<label x="-132.08" y="60.96" size="1.778" layer="95"/>
</segment>
<segment>
<pinref part="J2" gate="G$1" pin="2"/>
<wire x1="198.12" y1="53.34" x2="215.9" y2="53.34" width="0.1524" layer="91"/>
<label x="210.82" y="53.34" size="1.778" layer="95"/>
</segment>
</net>
<net name="GPIO16" class="0">
<segment>
<pinref part="R4" gate="G$1" pin="1"/>
<wire x1="17.78" y1="170.18" x2="5.08" y2="170.18" width="0.1524" layer="91"/>
<label x="5.08" y="170.18" size="1.778" layer="95"/>
</segment>
<segment>
<pinref part="U1" gate="G$1" pin="GPIO16"/>
<wire x1="-119.38" y1="53.34" x2="-132.08" y2="53.34" width="0.1524" layer="91"/>
<label x="-132.08" y="53.34" size="1.778" layer="95"/>
</segment>
<segment>
<pinref part="S1" gate="G$1" pin="COM"/>
<wire x1="33.02" y1="149.86" x2="2.54" y2="149.86" width="0.1524" layer="91"/>
<label x="5.08" y="149.86" size="1.778" layer="95"/>
</segment>
</net>
<net name="TX" class="0">
<segment>
<pinref part="U1" gate="G$1" pin="RX"/>
<wire x1="-86.36" y1="58.42" x2="-73.66" y2="58.42" width="0.1524" layer="91"/>
<label x="-78.74" y="58.42" size="1.778" layer="95"/>
</segment>
<segment>
<pinref part="J2" gate="G$1" pin="4"/>
<wire x1="198.12" y1="48.26" x2="215.9" y2="48.26" width="0.1524" layer="91"/>
<label x="210.82" y="48.26" size="1.778" layer="95"/>
</segment>
</net>
<net name="GPIO0" class="0">
<segment>
<pinref part="U1" gate="G$1" pin="GPIO0"/>
<wire x1="-86.36" y1="50.8" x2="-73.66" y2="50.8" width="0.1524" layer="91"/>
<label x="-78.74" y="50.8" size="1.778" layer="95"/>
</segment>
<segment>
<pinref part="J2" gate="G$1" pin="3"/>
<wire x1="198.12" y1="50.8" x2="215.9" y2="50.8" width="0.1524" layer="91"/>
<label x="210.82" y="50.8" size="1.778" layer="95"/>
</segment>
</net>
<net name="SCK" class="0">
<segment>
<pinref part="U1" gate="G$1" pin="GPIO5"/>
<wire x1="-86.36" y1="55.88" x2="-73.66" y2="55.88" width="0.1524" layer="91"/>
<label x="-78.74" y="55.88" size="1.778" layer="95"/>
</segment>
<segment>
<label x="129.54" y="162.56" size="1.778" layer="95"/>
<pinref part="R5" gate="G$1" pin="1"/>
<wire x1="160.02" y1="162.56" x2="129.54" y2="162.56" width="0.1524" layer="91"/>
<wire x1="160.02" y1="175.26" x2="160.02" y2="162.56" width="0.1524" layer="91"/>
<pinref part="IC1" gate="G$1" pin="SCL"/>
<wire x1="175.26" y1="160.02" x2="175.26" y2="162.56" width="0.1524" layer="91"/>
<wire x1="175.26" y1="162.56" x2="160.02" y2="162.56" width="0.1524" layer="91"/>
<junction x="160.02" y="162.56"/>
</segment>
</net>
<net name="SDA" class="0">
<segment>
<pinref part="U1" gate="G$1" pin="GPIO4"/>
<wire x1="-86.36" y1="53.34" x2="-73.66" y2="53.34" width="0.1524" layer="91"/>
<label x="-78.74" y="53.34" size="1.778" layer="95"/>
</segment>
<segment>
<label x="129.54" y="157.48" size="1.778" layer="95"/>
<pinref part="R6" gate="G$1" pin="1"/>
<wire x1="144.78" y1="157.48" x2="129.54" y2="157.48" width="0.1524" layer="91"/>
<wire x1="144.78" y1="175.26" x2="144.78" y2="157.48" width="0.1524" layer="91"/>
<pinref part="IC1" gate="G$1" pin="SDA"/>
<wire x1="175.26" y1="157.48" x2="144.78" y2="157.48" width="0.1524" layer="91"/>
<junction x="144.78" y="157.48"/>
</segment>
</net>
<net name="N$3" class="0">
<segment>
<pinref part="IC1" gate="G$1" pin="VC"/>
<wire x1="175.26" y1="154.94" x2="170.18" y2="154.94" width="0.1524" layer="91"/>
<pinref part="C1" gate="G$1" pin="1"/>
<wire x1="170.18" y1="154.94" x2="170.18" y2="147.32" width="0.1524" layer="91"/>
</segment>
</net>
</nets>
</sheet>
</sheets>
</schematic>
</drawing>
<compatibility>
<note version="6.3" minversion="6.2.2" severity="warning">
Since Version 6.2.2 text objects can contain more than one line,
which will not be processed correctly with this version.
</note>
<note version="8.2" severity="warning">
Since Version 8.2, EAGLE supports online libraries. The ids
of those online libraries will not be understood (or retained)
with this version.
</note>
<note version="8.3" severity="warning">
Since Version 8.3, EAGLE supports URNs for individual library
assets (packages, symbols, and devices). The URNs of those assets
will not be understood (or retained) with this version.
</note>
<note version="8.3" severity="warning">
Since Version 8.3, EAGLE supports the association of 3D packages
with devices in libraries, schematics, and board files. Those 3D
packages will not be understood (or retained) with this version.
</note>
</compatibility>
</eagle>
